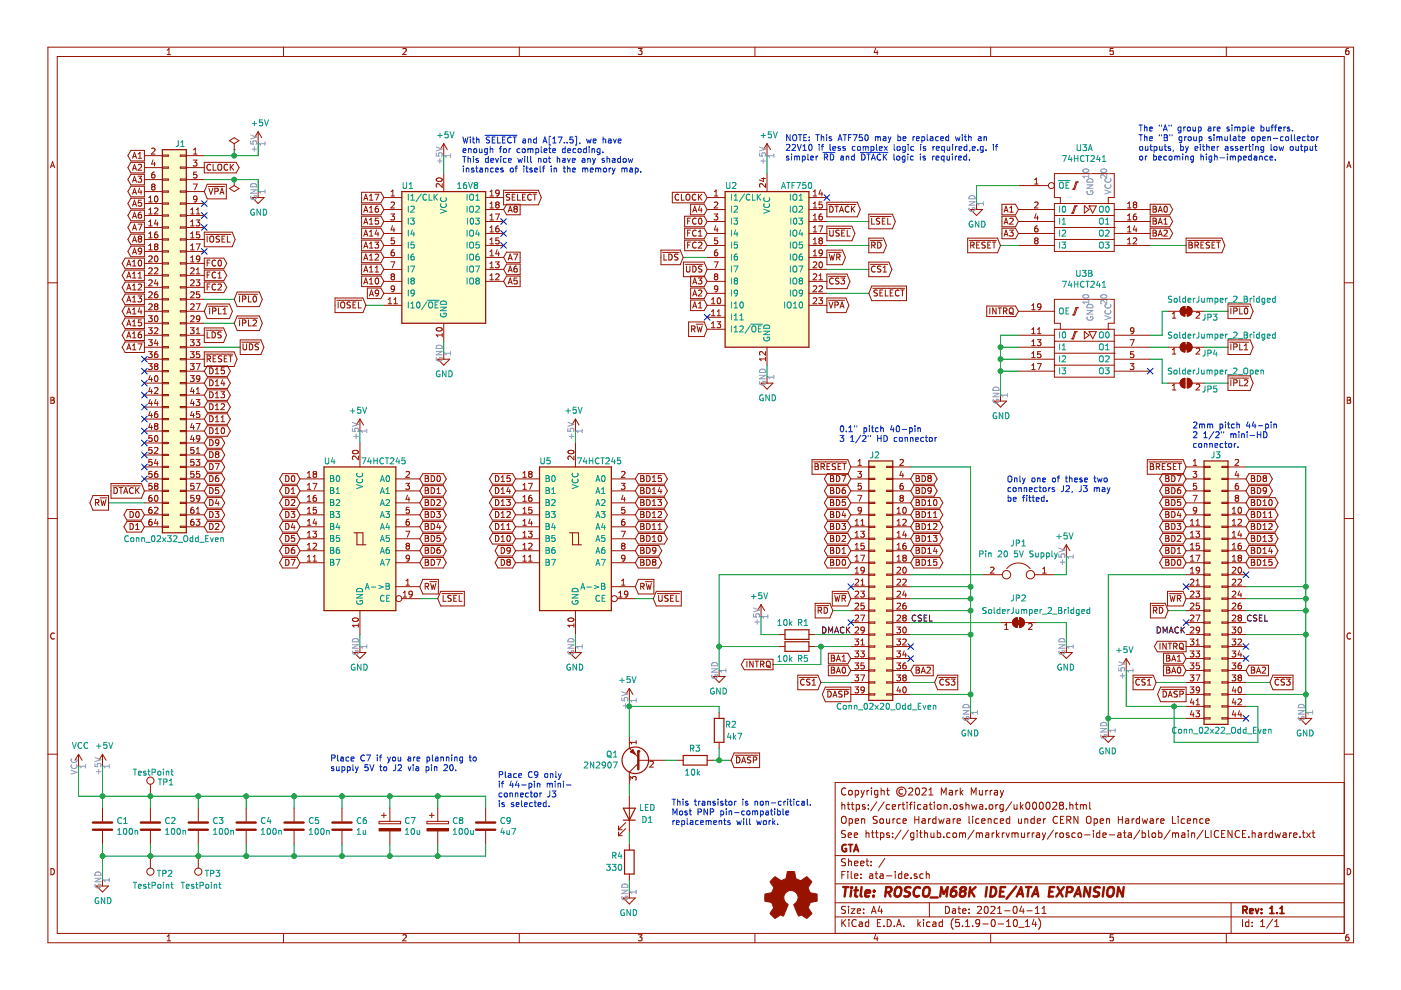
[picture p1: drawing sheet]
EESchema Schematic File Version 4
EELAYER 30 0
EELAYER END
$Descr A4 11693 8268
encoding utf-8
Sheet 1 1
Title "ROSCO_M68K IDE/ATA EXPANSION"
Date "2021-04-11"
Rev "1.1"
Comp "GTA"
Comment1 "See https://github.com/markrvmurray/rosco-ide-ata/blob/main/LICENCE.hardware.txt"
Comment2 "Open Source Hardware licenced under CERN Open Hardware Licence"
Comment3 "https://certification.oshwa.org/uk000028.html"
Comment4 "Copyright ©2021 Mark Murray"
$EndDescr
Text GLabel 1200 1300 0    50   Output ~ 0
A1
Text GLabel 1200 1400 0    50   Output ~ 0
A2
Text GLabel 1200 1500 0    50   Output ~ 0
A3
Text GLabel 1200 1600 0    50   Output ~ 0
A4
Text GLabel 1200 1700 0    50   Output ~ 0
A5
Text GLabel 1200 1800 0    50   Output ~ 0
A6
Text GLabel 1200 1900 0    50   Output ~ 0
A7
Text GLabel 1200 2000 0    50   Output ~ 0
A8
Text GLabel 1200 2100 0    50   Output ~ 0
A9
Text GLabel 1200 2200 0    50   Output ~ 0
A10
Text GLabel 1200 2300 0    50   Output ~ 0
A11
Text GLabel 1200 2400 0    50   Output ~ 0
A12
Text GLabel 1200 2500 0    50   Output ~ 0
A13
Text GLabel 1200 2600 0    50   Output ~ 0
A14
Text GLabel 1200 2800 0    50   Output ~ 0
A16
Text GLabel 1200 2900 0    50   Output ~ 0
A17
Text GLabel 1700 3800 2    50   BiDi ~ 0
D8
Text GLabel 1700 3700 2    50   BiDi ~ 0
D9
Text GLabel 1700 3600 2    50   BiDi ~ 0
D10
Text GLabel 1700 3500 2    50   BiDi ~ 0
D11
Text GLabel 1700 3400 2    50   BiDi ~ 0
D12
Text GLabel 1700 3300 2    50   BiDi ~ 0
D13
Text GLabel 1700 3200 2    50   BiDi ~ 0
D14
Text GLabel 1700 3100 2    50   BiDi ~ 0
D15
Text GLabel 2000 2900 2    50   Output ~ 0
~UDS~
Text GLabel 900  4200 0    50   Output ~ 0
R~W~
$Comp
L power:PWR_FLAG #GND01
U 1 1
P 1950 1500
F 0 "#GND01" H 1950 1575 50  0001 C CNN
F 1 "PWR_FLAG" H 1950 1673 50  0001 C CNN
F 2 "" H 1950 1500 50  0001 C CNN
F 3 "~" H 1950 1500 50  0001 C CNN
	1    1950 1500
	1    0    0    1   
$EndComp
$Comp
L power:PWR_FLAG #VCC01
U 1 1
P 1950 1250
F 0 "#VCC01" H 1950 1325 50  0001 C CNN
F 1 "PWR_FLAG" H 1950 1423 50  0001 C CNN
F 2 "" H 1950 1250 50  0001 C CNN
F 3 "~" H 1950 1250 50  0001 C CNN
	1    1950 1250
	-1   0    0    -1  
$EndComp
Wire Wire Line
	1950 1250 1950 1300
NoConn ~ 1700 1700
NoConn ~ 1700 1800
NoConn ~ 1700 1900
NoConn ~ 1200 3800
NoConn ~ 1200 3900
NoConn ~ 1200 4000
Text GLabel 1700 2000 2    50   Output ~ 0
~IOSEL~
Text GLabel 1700 2200 2    50   Output ~ 0
FC0
Text GLabel 1700 2300 2    50   Output ~ 0
FC1
Text GLabel 1700 2400 2    50   Output ~ 0
FC2
NoConn ~ 1200 3500
NoConn ~ 1200 3400
NoConn ~ 1200 3300
NoConn ~ 1200 3200
NoConn ~ 1200 3100
Text GLabel 1700 1600 2    50   Input ~ 0
~VPA~
Text GLabel 1700 3000 2    50   Output ~ 0
~RESET~
NoConn ~ 1700 2100
Text GLabel 1200 4100 0    50   Input ~ 0
~DTACK~
Text GLabel 1950 2500 2    50   3State ~ 0
~IPL0~
Connection ~ 1950 1300
Connection ~ 1950 1500
NoConn ~ 1200 3000
Text GLabel 1200 2700 0    50   Output ~ 0
A15
Text GLabel 1700 3900 2    50   BiDi ~ 0
D7
Text GLabel 1700 4000 2    50   BiDi ~ 0
D6
Text GLabel 1700 4100 2    50   BiDi ~ 0
D5
Text GLabel 1700 4200 2    50   BiDi ~ 0
D4
Text GLabel 1700 4300 2    50   BiDi ~ 0
D3
Text GLabel 1700 4400 2    50   BiDi ~ 0
D2
Text GLabel 1200 4400 0    50   BiDi ~ 0
D1
Text GLabel 1200 4300 0    50   BiDi ~ 0
D0
Text GLabel 1700 2800 2    50   Output ~ 0
~LDS~
$Comp
L Connector_Generic:Conn_02x20_Odd_Even J2
U 1 1
P 7300 4800
F 0 "J2" H 7300 5800 50  0000 C CNN
F 1 "Conn_02x20_Odd_Even" H 7400 3700 50  0000 C CNN
F 2 "Pin_Headers:Pin_Header_Straight_2x20_Pitch2.54mm" H 7300 4800 50  0001 C CNN
F 3 "http://www.farnell.com/datasheets/2012759.pdf" H 7300 4800 50  0001 C CNN
F 4 "uk.farnell.com 1106737" H 7300 4800 50  0001 C CNN "Vendor"
	1    7300 4800
	1    0    0    -1  
$EndComp
$Comp
L 74xx:74HC245 U4
U 1 1
P 3000 4500
F 0 "U4" H 3250 5150 50  0000 C CNN
F 1 "74HCT245" H 2800 5150 50  0000 C CNN
F 2 "Housings_DIP:DIP-20_W7.62mm_Socket_LongPads" H 3000 4500 50  0001 C CNN
F 3 "http://www.ti.com/lit/gpn/sn74HC245" H 3000 4500 50  0001 C CNN
F 4 "uk.farnell.com 3119519" H 3000 4500 50  0001 C CNN "Vendor"
	1    3000 4500
	-1   0    0    -1  
$EndComp
$Comp
L 74xx:74HC245 U5
U 1 1
P 4800 4500
F 0 "U5" H 5050 5150 50  0000 C CNN
F 1 "74HCT245" H 4600 5150 50  0000 C CNN
F 2 "Housings_DIP:DIP-20_W7.62mm_Socket_LongPads" H 4800 4500 50  0001 C CNN
F 3 "http://www.ti.com/lit/gpn/sn74HC245" H 4800 4500 50  0001 C CNN
F 4 "uk.farnell.com 3119519" H 4800 4500 50  0001 C CNN "Vendor"
	1    4800 4500
	-1   0    0    -1  
$EndComp
Text GLabel 2500 4000 0    50   BiDi ~ 0
D0
Text GLabel 2500 4100 0    50   BiDi ~ 0
D1
Text GLabel 2500 4200 0    50   BiDi ~ 0
D2
Text GLabel 2500 4300 0    50   BiDi ~ 0
D3
Text GLabel 2500 4400 0    50   BiDi ~ 0
D4
Text GLabel 2500 4500 0    50   BiDi ~ 0
D5
Text GLabel 2500 4600 0    50   BiDi ~ 0
D6
Text GLabel 2500 4700 0    50   BiDi ~ 0
D7
Text GLabel 4300 4700 0    50   BiDi ~ 0
D8
Text GLabel 4300 4600 0    50   BiDi ~ 0
D9
Text GLabel 4300 4500 0    50   BiDi ~ 0
D10
Text GLabel 4300 4400 0    50   BiDi ~ 0
D11
Text GLabel 4300 4300 0    50   BiDi ~ 0
D12
Text GLabel 4300 4200 0    50   BiDi ~ 0
D13
Text GLabel 4300 4100 0    50   BiDi ~ 0
D14
Text GLabel 4300 4000 0    50   BiDi ~ 0
D15
Wire Wire Line
	3000 3600 3000 3700
Wire Wire Line
	4800 3600 4800 3700
Text GLabel 3500 4000 2    50   BiDi ~ 0
BD0
Text GLabel 3500 4100 2    50   BiDi ~ 0
BD1
Text GLabel 3500 4200 2    50   BiDi ~ 0
BD2
Text GLabel 3500 4300 2    50   BiDi ~ 0
BD3
Text GLabel 3500 4400 2    50   BiDi ~ 0
BD4
Text GLabel 3500 4500 2    50   BiDi ~ 0
BD5
Text GLabel 3500 4600 2    50   BiDi ~ 0
BD6
Text GLabel 3500 4700 2    50   BiDi ~ 0
BD7
Text GLabel 5300 4700 2    50   BiDi ~ 0
BD8
Text GLabel 5300 4600 2    50   BiDi ~ 0
BD9
Text GLabel 5300 4500 2    50   BiDi ~ 0
BD10
Text GLabel 5300 4400 2    50   BiDi ~ 0
BD11
Text GLabel 5300 4300 2    50   BiDi ~ 0
BD12
Text GLabel 5300 4200 2    50   BiDi ~ 0
BD13
Text GLabel 5300 4100 2    50   BiDi ~ 0
BD14
Text GLabel 5300 4000 2    50   BiDi ~ 0
BD15
Text GLabel 7100 4700 0    50   BiDi ~ 0
BD0
Text GLabel 7100 4600 0    50   BiDi ~ 0
BD1
Text GLabel 7100 4500 0    50   BiDi ~ 0
BD2
Text GLabel 7100 4400 0    50   BiDi ~ 0
BD3
Text GLabel 7100 4300 0    50   BiDi ~ 0
BD4
Text GLabel 7100 4200 0    50   BiDi ~ 0
BD5
Text GLabel 7100 4100 0    50   BiDi ~ 0
BD6
Text GLabel 7100 4000 0    50   BiDi ~ 0
BD7
Text GLabel 7600 4000 2    50   BiDi ~ 0
BD8
Text GLabel 7600 4100 2    50   BiDi ~ 0
BD9
Text GLabel 7600 4200 2    50   BiDi ~ 0
BD10
Text GLabel 7600 4300 2    50   BiDi ~ 0
BD11
Text GLabel 7600 4400 2    50   BiDi ~ 0
BD12
Text GLabel 7600 4500 2    50   BiDi ~ 0
BD13
Text GLabel 7600 4600 2    50   BiDi ~ 0
BD14
Text GLabel 7600 4700 2    50   BiDi ~ 0
BD15
Wire Wire Line
	8100 3900 7600 3900
Wire Wire Line
	7600 4900 8100 4900
Connection ~ 8100 4900
Wire Wire Line
	8100 4900 8100 3900
Wire Wire Line
	7600 5000 8100 5000
Connection ~ 8100 5000
Wire Wire Line
	8100 5000 8100 4900
Wire Wire Line
	7600 5100 8100 5100
Connection ~ 8100 5100
Wire Wire Line
	8100 5100 8100 5000
Wire Wire Line
	7600 5300 8100 5300
Connection ~ 8100 5300
Wire Wire Line
	7600 5800 8100 5800
Connection ~ 8100 5800
Wire Wire Line
	8100 5800 8100 5300
Wire Wire Line
	7100 4800 6000 4800
Text GLabel 3500 4900 2    50   Input ~ 0
R~W~
Text GLabel 5300 4900 2    50   Input ~ 0
R~W~
Text GLabel 7100 3900 0    50   Input ~ 0
~BRESET~
Text GLabel 7100 5000 0    50   Input ~ 0
~WR~
Text GLabel 6950 5100 0    50   Input ~ 0
~RD~
Text GLabel 6850 5700 0    50   Input ~ 0
~CS1~
Text GLabel 7800 5700 2    50   Input ~ 0
~CS3~
Text GLabel 7100 5600 0    50   Input ~ 0
BA0
Text GLabel 7100 5500 0    50   Input ~ 0
BA1
Text GLabel 7600 5600 2    50   Input ~ 0
BA2
NoConn ~ 7600 5500
NoConn ~ 7600 5400
Wire Wire Line
	6350 5150 6350 5300
$Comp
L Device:R R3
U 1 1
P 5800 6350
F 0 "R3" V 5700 6300 50  0000 L CNN
F 1 "10k" V 5900 6300 50  0000 L CNN
F 2 "Resistors_THT:R_Axial_DIN0207_L6.3mm_D2.5mm_P10.16mm_Horizontal" V 5730 6350 50  0001 C CNN
F 3 "~" H 5800 6350 50  0001 C CNN
	1    5800 6350
	0    -1   1    0   
$EndComp
$Comp
L Device:Jumper JP1
U 1 1
P 8500 4800
F 0 "JP1" H 8500 5064 50  0000 C CNN
F 1 "Pin 20 5V Supply" H 8500 4973 50  0000 C CNN
F 2 "Pin_Headers:Pin_Header_Straight_1x02_Pitch2.54mm" H 8500 4800 50  0001 C CNN
F 3 "~" H 8500 4800 50  0001 C CNN
	1    8500 4800
	-1   0    0    -1  
$EndComp
Wire Wire Line
	8900 4800 8800 4800
Wire Wire Line
	8900 4650 8900 4800
Wire Wire Line
	8200 4800 7600 4800
Text GLabel 6450 5550 0    50   Output ~ 0
INTRQ
$Comp
L Logic_Programmable:GAL16V8 U1
U 1 1
P 3700 2150
F 0 "U1" H 3400 2750 50  0000 C CNN
F 1 "16V8" H 3900 2750 50  0000 C CNN
F 2 "Housings_DIP:DIP-20_W7.62mm_Socket_LongPads" H 3700 2150 50  0001 C CNN
F 3 "http://www.farnell.com/datasheets/30132.pdf" H 3700 2150 50  0001 C CNN
F 4 "uk.farnell.com 1551768" H 3700 2150 50  0001 C CNN "Vendor"
	1    3700 2150
	1    0    0    -1  
$EndComp
Text GLabel 3200 1950 0    50   Input ~ 0
A14
Text GLabel 3200 2050 0    50   Input ~ 0
A13
Text GLabel 3200 2150 0    50   Input ~ 0
A12
Text GLabel 3200 2250 0    50   Input ~ 0
A11
Text GLabel 3200 2350 0    50   Input ~ 0
A10
Text GLabel 3200 2450 0    50   Input ~ 0
A9
Text GLabel 4200 1750 2    50   Input ~ 0
A8
Text GLabel 4200 2150 2    50   Input ~ 0
A7
Text GLabel 4200 2250 2    50   Input ~ 0
A6
Text GLabel 3200 1850 0    50   Input ~ 0
A15
Text GLabel 3200 1750 0    50   Input ~ 0
A16
Text GLabel 3200 1650 0    50   Input ~ 0
A17
Text GLabel 3050 2550 0    50   Input ~ 0
~IOSEL~
Text GLabel 4200 1650 2    50   Output ~ 0
~SELECT~
Text GLabel 5900 1750 0    50   Input ~ 0
A4
Text GLabel 5900 2250 0    50   Input ~ 0
~UDS~
Text GLabel 5700 2150 0    50   Input ~ 0
~LDS~
Text GLabel 7250 2050 2    50   Output ~ 0
~RD~
Text GLabel 6900 2150 2    50   Output ~ 0
~WR~
Text GLabel 7250 2250 2    50   Output ~ 0
~CS1~
Text GLabel 6900 2350 2    50   Output ~ 0
~CS3~
Text GLabel 8500 2600 0    50   Input ~ 0
INTRQ
Text GLabel 5900 2050 0    50   Input ~ 0
FC2
Text GLabel 5900 1950 0    50   Input ~ 0
FC1
Text GLabel 5900 1850 0    50   Input ~ 0
FC0
Text GLabel 5900 2550 0    50   Input ~ 0
A1
Text GLabel 5900 2450 0    50   Input ~ 0
A2
Text GLabel 4200 2350 2    50   Input ~ 0
A5
Text GLabel 6900 2550 2    50   Output ~ 0
~VPA~
Text GLabel 7250 2450 2    50   Input ~ 0
~SELECT~
Wire Wire Line
	1700 1300 1950 1300
Wire Wire Line
	1700 1500 1950 1500
$Comp
L Device:C C1
U 1 1
P 850 6900
F 0 "C1" H 965 6946 50  0000 L CNN
F 1 "100n" H 965 6855 50  0000 L CNN
F 2 "Capacitors_THT:C_Rect_L4.0mm_W2.5mm_P2.50mm" H 888 6750 50  0001 C CNN
F 3 "~" H 850 6900 50  0001 C CNN
	1    850  6900
	1    0    0    -1  
$EndComp
$Comp
L Device:C C2
U 1 1
P 1250 6900
F 0 "C2" H 1365 6946 50  0000 L CNN
F 1 "100n" H 1365 6855 50  0000 L CNN
F 2 "Capacitors_THT:C_Rect_L4.0mm_W2.5mm_P2.50mm" H 1288 6750 50  0001 C CNN
F 3 "~" H 1250 6900 50  0001 C CNN
	1    1250 6900
	1    0    0    -1  
$EndComp
$Comp
L Device:C C3
U 1 1
P 1650 6900
F 0 "C3" H 1765 6946 50  0000 L CNN
F 1 "100n" H 1765 6855 50  0000 L CNN
F 2 "Capacitors_THT:C_Rect_L4.0mm_W2.5mm_P2.50mm" H 1688 6750 50  0001 C CNN
F 3 "~" H 1650 6900 50  0001 C CNN
	1    1650 6900
	1    0    0    -1  
$EndComp
$Comp
L Device:C C4
U 1 1
P 2050 6900
F 0 "C4" H 2165 6946 50  0000 L CNN
F 1 "100n" H 2165 6855 50  0000 L CNN
F 2 "Capacitors_THT:C_Rect_L4.0mm_W2.5mm_P2.50mm" H 2088 6750 50  0001 C CNN
F 3 "~" H 2050 6900 50  0001 C CNN
	1    2050 6900
	1    0    0    -1  
$EndComp
$Comp
L Device:C C5
U 1 1
P 2450 6900
F 0 "C5" H 2565 6946 50  0000 L CNN
F 1 "100n" H 2565 6855 50  0000 L CNN
F 2 "Capacitors_THT:C_Rect_L4.0mm_W2.5mm_P2.50mm" H 2488 6750 50  0001 C CNN
F 3 "~" H 2450 6900 50  0001 C CNN
	1    2450 6900
	1    0    0    -1  
$EndComp
$Comp
L Device:CP C7
U 1 1
P 3250 6900
F 0 "C7" H 3368 6946 50  0000 L CNN
F 1 "10u" H 3368 6855 50  0000 L CNN
F 2 "Capacitors_THT:CP_Radial_D8.0mm_P2.50mm" H 3288 6750 50  0001 C CNN
F 3 "~" H 3250 6900 50  0001 C CNN
	1    3250 6900
	1    0    0    -1  
$EndComp
Wire Wire Line
	850  7050 850  7150
Wire Wire Line
	850  7150 1250 7150
Wire Wire Line
	1250 7150 1250 7050
Connection ~ 850  7150
Wire Wire Line
	1250 7150 1650 7150
Wire Wire Line
	1650 7150 1650 7050
Connection ~ 1250 7150
Wire Wire Line
	1650 7150 2050 7150
Wire Wire Line
	2050 7150 2050 7050
Connection ~ 1650 7150
Wire Wire Line
	2050 7150 2450 7150
Wire Wire Line
	2450 7150 2450 7050
Connection ~ 2050 7150
Wire Wire Line
	3250 7150 3250 7050
Wire Wire Line
	850  6650 1250 6650
Wire Wire Line
	1250 6650 1250 6750
Connection ~ 850  6650
Wire Wire Line
	850  6650 850  6750
Wire Wire Line
	1250 6650 1650 6650
Wire Wire Line
	1650 6650 1650 6750
Connection ~ 1250 6650
Wire Wire Line
	1650 6650 2050 6650
Wire Wire Line
	2050 6650 2050 6750
Connection ~ 1650 6650
Wire Wire Line
	2050 6650 2450 6650
Wire Wire Line
	2450 6650 2450 6750
Connection ~ 2050 6650
Wire Wire Line
	3250 6650 3250 6750
$Comp
L Device:C C6
U 1 1
P 2850 6900
F 0 "C6" H 2965 6946 50  0000 L CNN
F 1 "1u" H 2965 6855 50  0000 L CNN
F 2 "Capacitors_THT:C_Rect_L7.0mm_W4.5mm_P5.00mm" H 2888 6750 50  0001 C CNN
F 3 "~" H 2850 6900 50  0001 C CNN
	1    2850 6900
	1    0    0    -1  
$EndComp
Wire Wire Line
	2850 6650 2850 6750
Wire Wire Line
	2850 7150 2850 7050
$Comp
L Device:CP C8
U 1 1
P 3650 6900
F 0 "C8" H 3768 6946 50  0000 L CNN
F 1 "100u" H 3768 6855 50  0000 L CNN
F 2 "Capacitors_THT:CP_Radial_D8.0mm_P2.50mm" H 3688 6750 50  0001 C CNN
F 3 "~" H 3650 6900 50  0001 C CNN
	1    3650 6900
	1    0    0    -1  
$EndComp
Wire Wire Line
	3250 6650 3650 6650
Wire Wire Line
	3650 6650 3650 6750
Connection ~ 3250 6650
Wire Wire Line
	3250 7150 3650 7150
Wire Wire Line
	3650 7150 3650 7050
Connection ~ 3250 7150
Text GLabel 1700 1400 2    50   Output ~ 0
CLOCK
Text GLabel 5900 1650 0    50   Input ~ 0
CLOCK
Text GLabel 1700 2600 2    50   3State ~ 0
~IPL1~
Text GLabel 5900 2350 0    50   Input ~ 0
A3
$Comp
L power:+5V #PWR01
U 1 1
P 2150 1200
F 0 "#PWR01" H 2150 1050 50  0001 C CNN
F 1 "+5V" H 2165 1373 50  0000 C CNN
F 2 "" H 2150 1200 50  0001 C CNN
F 3 "" H 2150 1200 50  0001 C CNN
	1    2150 1200
	1    0    0    -1  
$EndComp
$Comp
L power:GND #PWR03
U 1 1
P 2150 1600
F 0 "#PWR03" H 2150 1350 50  0001 C CNN
F 1 "GND" H 2155 1427 50  0000 C CNN
F 2 "" H 2150 1600 50  0001 C CNN
F 3 "" H 2150 1600 50  0001 C CNN
	1    2150 1600
	1    0    0    -1  
$EndComp
Wire Wire Line
	2150 1500 2150 1600
Wire Wire Line
	1950 1500 2150 1500
Wire Wire Line
	2150 1300 2150 1200
Wire Wire Line
	1950 1300 2150 1300
$Comp
L power:GND #PWR021
U 1 1
P 3000 5400
F 0 "#PWR021" H 3000 5150 50  0001 C CNN
F 1 "GND" H 3005 5227 50  0000 C CNN
F 2 "" H 3000 5400 50  0001 C CNN
F 3 "" H 3000 5400 50  0001 C CNN
	1    3000 5400
	-1   0    0    -1  
$EndComp
$Comp
L power:GND #PWR022
U 1 1
P 4800 5400
F 0 "#PWR022" H 4800 5150 50  0001 C CNN
F 1 "GND" H 4805 5227 50  0000 C CNN
F 2 "" H 4800 5400 50  0001 C CNN
F 3 "" H 4800 5400 50  0001 C CNN
	1    4800 5400
	-1   0    0    -1  
$EndComp
$Comp
L power:GND #PWR012
U 1 1
P 850 7350
F 0 "#PWR012" H 850 7100 50  0001 C CNN
F 1 "GND" H 855 7177 50  0000 C CNN
F 2 "" H 850 7350 50  0001 C CNN
F 3 "" H 850 7350 50  0001 C CNN
	1    850  7350
	1    0    0    -1  
$EndComp
$Comp
L power:GND #PWR09
U 1 1
P 6400 3150
F 0 "#PWR09" H 6400 2900 50  0001 C CNN
F 1 "GND" H 6405 2977 50  0000 C CNN
F 2 "" H 6400 3150 50  0001 C CNN
F 3 "" H 6400 3150 50  0001 C CNN
	1    6400 3150
	1    0    0    -1  
$EndComp
$Comp
L power:GND #PWR06
U 1 1
P 3700 2950
F 0 "#PWR06" H 3700 2700 50  0001 C CNN
F 1 "GND" H 3705 2777 50  0000 C CNN
F 2 "" H 3700 2950 50  0001 C CNN
F 3 "" H 3700 2950 50  0001 C CNN
	1    3700 2950
	1    0    0    -1  
$EndComp
$Comp
L power:GND #PWR019
U 1 1
P 8100 5950
F 0 "#PWR019" H 8100 5700 50  0001 C CNN
F 1 "GND" H 8105 5777 50  0000 C CNN
F 2 "" H 8100 5950 50  0001 C CNN
F 3 "" H 8100 5950 50  0001 C CNN
	1    8100 5950
	-1   0    0    -1  
$EndComp
$Comp
L power:+5V #PWR016
U 1 1
P 3000 3600
F 0 "#PWR016" H 3000 3450 50  0001 C CNN
F 1 "+5V" H 3015 3773 50  0000 C CNN
F 2 "" H 3000 3600 50  0001 C CNN
F 3 "" H 3000 3600 50  0001 C CNN
	1    3000 3600
	-1   0    0    -1  
$EndComp
$Comp
L power:+5V #PWR017
U 1 1
P 4800 3600
F 0 "#PWR017" H 4800 3450 50  0001 C CNN
F 1 "+5V" H 4815 3773 50  0000 C CNN
F 2 "" H 4800 3600 50  0001 C CNN
F 3 "" H 4800 3600 50  0001 C CNN
	1    4800 3600
	-1   0    0    -1  
$EndComp
$Comp
L power:+5V #PWR011
U 1 1
P 8900 4650
F 0 "#PWR011" H 8900 4500 50  0001 C CNN
F 1 "+5V" H 8915 4823 50  0000 C CNN
F 2 "" H 8900 4650 50  0001 C CNN
F 3 "" H 8900 4650 50  0001 C CNN
	1    8900 4650
	-1   0    0    -1  
$EndComp
$Comp
L power:+5V #PWR04
U 1 1
P 3700 1300
F 0 "#PWR04" H 3700 1150 50  0001 C CNN
F 1 "+5V" H 3715 1473 50  0000 C CNN
F 2 "" H 3700 1300 50  0001 C CNN
F 3 "" H 3700 1300 50  0001 C CNN
	1    3700 1300
	1    0    0    -1  
$EndComp
$Comp
L power:+5V #PWR05
U 1 1
P 6400 1300
F 0 "#PWR05" H 6400 1150 50  0001 C CNN
F 1 "+5V" H 6415 1473 50  0000 C CNN
F 2 "" H 6400 1300 50  0001 C CNN
F 3 "" H 6400 1300 50  0001 C CNN
	1    6400 1300
	1    0    0    -1  
$EndComp
$Comp
L power:+5V #PWR010
U 1 1
P 850 6400
F 0 "#PWR010" H 850 6250 50  0001 C CNN
F 1 "+5V" H 865 6573 50  0000 C CNN
F 2 "" H 850 6400 50  0001 C CNN
F 3 "" H 850 6400 50  0001 C CNN
	1    850  6400
	1    0    0    -1  
$EndComp
Wire Wire Line
	3000 5300 3000 5400
Wire Wire Line
	4800 5300 4800 5400
$Comp
L power:+5V #PWR013
U 1 1
P 6350 5150
F 0 "#PWR013" H 6350 5000 50  0001 C CNN
F 1 "+5V" H 6365 5323 50  0000 C CNN
F 2 "" H 6350 5150 50  0001 C CNN
F 3 "" H 6350 5150 50  0001 C CNN
	1    6350 5150
	-1   0    0    -1  
$EndComp
Wire Wire Line
	850  6400 850  6650
Wire Wire Line
	850  7150 850  7350
Wire Wire Line
	3700 1300 3700 1450
Wire Wire Line
	3700 2850 3700 2950
Wire Wire Line
	6400 3050 6400 3150
Text GLabel 9600 1750 2    50   Output ~ 0
BA0
Text GLabel 9600 1850 2    50   Output ~ 0
BA1
Text GLabel 9600 1950 2    50   Output ~ 0
BA2
Text GLabel 9900 2050 2    50   Output ~ 0
~BRESET~
Text GLabel 8500 1750 0    50   Input ~ 0
A1
Text GLabel 8500 1850 0    50   Input ~ 0
A2
Text GLabel 8500 1950 0    50   Input ~ 0
A3
Text GLabel 8350 2050 0    50   Input ~ 0
~RESET~
Text GLabel 10250 2600 2    50   Output ~ 0
~IPL0~
Text GLabel 10250 2900 2    50   Output ~ 0
~IPL1~
Connection ~ 2850 6650
Connection ~ 2850 7150
Wire Wire Line
	2850 6650 3250 6650
Wire Wire Line
	2850 7150 3250 7150
Wire Wire Line
	6400 1300 6400 1450
NoConn ~ 1200 3700
Wire Wire Line
	2450 6650 2850 6650
Connection ~ 2450 6650
Wire Wire Line
	2450 7150 2850 7150
Connection ~ 2450 7150
Wire Wire Line
	8100 5100 8100 5300
$Comp
L power:GND #PWR015
U 1 1
P 8900 5400
F 0 "#PWR015" H 8900 5150 50  0001 C CNN
F 1 "GND" H 8905 5227 50  0000 C CNN
F 2 "" H 8900 5400 50  0001 C CNN
F 3 "" H 8900 5400 50  0001 C CNN
	1    8900 5400
	-1   0    0    -1  
$EndComp
Wire Wire Line
	8900 5200 8900 5400
Wire Wire Line
	6800 5300 7100 5300
NoConn ~ 7100 5200
Wire Wire Line
	6500 5300 6350 5300
$Comp
L Device:R R1
U 1 1
P 6650 5300
F 0 "R1" V 6550 5250 50  0000 C CNN
F 1 "10k" V 6550 5400 50  0000 C CNN
F 2 "Resistors_THT:R_Axial_DIN0207_L6.3mm_D2.5mm_P10.16mm_Horizontal" V 6580 5300 50  0001 C CNN
F 3 "~" H 6650 5300 50  0001 C CNN
	1    6650 5300
	0    -1   1    0   
$EndComp
Text Label 6850 5300 0    50   ~ 0
DMACK
NoConn ~ 7100 4900
Text Label 7600 5200 0    50   ~ 0
CSEL
$Comp
L Connector:TestPoint TP1
U 1 1
P 1250 6650
F 0 "TP1" H 1308 6768 50  0000 L CNN
F 1 "TestPoint" H 1100 6850 50  0000 L CNN
F 2 "Measurement_Points:Measurement_Point_Round-TH_Big" H 1450 6650 50  0001 C CNN
F 3 "~" H 1450 6650 50  0001 C CNN
	1    1250 6650
	1    0    0    -1  
$EndComp
$Comp
L Connector:TestPoint TP2
U 1 1
P 1250 7150
F 0 "TP2" H 1200 7300 50  0000 R CNN
F 1 "TestPoint" H 1400 7400 50  0000 R CNN
F 2 "Measurement_Points:Measurement_Point_Round-TH_Big" H 1450 7150 50  0001 C CNN
F 3 "~" H 1450 7150 50  0001 C CNN
	1    1250 7150
	-1   0    0    1   
$EndComp
Text Notes 6550 1350 0    50   ~ 0
NOTE: This ATF750 may be replaced with an\n22V10 if less complex logic is required,e.g. if\nsimpler ~RD~ and ~DTACK~ logic is required.
Wire Wire Line
	5700 2150 5900 2150
Wire Wire Line
	9600 2050 9900 2050
Wire Wire Line
	8350 2050 8500 2050
Wire Wire Line
	1700 2900 2000 2900
Wire Wire Line
	1700 2500 1950 2500
Wire Wire Line
	7600 5700 7800 5700
Wire Wire Line
	3500 5000 3650 5000
Wire Wire Line
	5300 5000 5450 5000
Wire Wire Line
	6950 5100 7100 5100
Text Notes 9500 1350 0    50   ~ 0
The "A" group are simple buffers.\nThe "B" group simulate open-collector\noutputs, by either asserting low output\nor becoming high-impedance.
Wire Wire Line
	8100 5800 8100 5950
$Comp
L Device:R R4
U 1 1
P 5250 7200
F 0 "R4" H 5300 7150 50  0000 L CNN
F 1 "330" H 5300 7250 50  0000 L CNN
F 2 "Resistors_THT:R_Axial_DIN0207_L6.3mm_D2.5mm_P10.16mm_Horizontal" V 5180 7200 50  0001 C CNN
F 3 "~" H 5250 7200 50  0001 C CNN
	1    5250 7200
	-1   0    0    1   
$EndComp
$Comp
L power:GND #PWR020
U 1 1
P 5250 7450
F 0 "#PWR020" H 5250 7200 50  0001 C CNN
F 1 "GND" H 5255 7277 50  0000 C CNN
F 2 "" H 5250 7450 50  0001 C CNN
F 3 "" H 5250 7450 50  0001 C CNN
	1    5250 7450
	-1   0    0    -1  
$EndComp
Wire Wire Line
	5250 5850 5250 5900
$Comp
L power:+5V #PWR018
U 1 1
P 5250 5850
F 0 "#PWR018" H 5250 5700 50  0001 C CNN
F 1 "+5V" H 5265 6023 50  0000 C CNN
F 2 "" H 5250 5850 50  0001 C CNN
F 3 "" H 5250 5850 50  0001 C CNN
	1    5250 5850
	-1   0    0    -1  
$EndComp
Wire Wire Line
	6000 6350 6100 6350
Connection ~ 5250 5900
Wire Wire Line
	5250 5900 5250 6150
Wire Wire Line
	5250 6550 5250 6650
Wire Wire Line
	5250 6950 5250 7050
Wire Wire Line
	5250 7350 5250 7450
$Comp
L Device:R R2
U 1 1
P 6000 6100
F 0 "R2" H 5850 6150 50  0000 L CNN
F 1 "4k7" H 5800 6050 50  0000 L CNN
F 2 "Resistors_THT:R_Axial_DIN0207_L6.3mm_D2.5mm_P10.16mm_Horizontal" V 5930 6100 50  0001 C CNN
F 3 "~" H 6000 6100 50  0001 C CNN
	1    6000 6100
	-1   0    0    -1  
$EndComp
Wire Wire Line
	6000 5900 6000 5950
Wire Wire Line
	5250 5900 6000 5900
Wire Wire Line
	6000 6250 6000 6350
Wire Wire Line
	5950 6350 6000 6350
Connection ~ 6000 6350
Text GLabel 7100 5800 0    50   Output ~ 0
~DASP~
Wire Wire Line
	6850 5700 7100 5700
Text GLabel 6100 6350 2    50   Input ~ 0
~DASP~
Wire Wire Line
	5650 6350 5550 6350
$Comp
L power:GND #PWR014
U 1 1
P 6000 5600
F 0 "#PWR014" H 6000 5350 50  0001 C CNN
F 1 "GND" H 6005 5427 50  0000 C CNN
F 2 "" H 6000 5600 50  0001 C CNN
F 3 "" H 6000 5600 50  0001 C CNN
	1    6000 5600
	-1   0    0    -1  
$EndComp
Wire Wire Line
	6000 4800 6000 5400
Wire Wire Line
	6900 2050 7250 2050
Wire Wire Line
	6900 2250 7250 2250
Text GLabel 6900 1950 2    50   Output ~ 0
~USEL~
Text GLabel 7250 1850 2    50   Output ~ 0
~LSEL~
Text GLabel 5450 5000 2    50   Input ~ 0
~USEL~
Text GLabel 3650 5000 2    50   Input ~ 0
~LSEL~
Wire Wire Line
	6900 2450 7250 2450
Wire Wire Line
	6900 1850 7250 1850
NoConn ~ 4200 1850
NoConn ~ 4200 1950
Text Notes 3850 1450 0    50   ~ 0
With ~SELECT~ and A[17..5], we have\nenough for complete decoding.\nThis device will not have any shadow\ninstances of itself in the memory map.
$Comp
L Graphic:Logo_Open_Hardware_Small #LOGO1
U 1 1
P 6600 7500
F 0 "#LOGO1" H 6600 7775 50  0001 C CNN
F 1 "Logo_Open_Hardware_Small" H 6600 7275 50  0001 C CNN
F 2 "" H 6600 7500 50  0001 C CNN
F 3 "~" H 6600 7500 50  0001 C CNN
	1    6600 7500
	1    0    0    -1  
$EndComp
Wire Wire Line
	900  4200 1200 4200
Wire Wire Line
	3050 2550 3200 2550
Text GLabel 5900 2750 0    50   Input ~ 0
R~W~
Text GLabel 6900 1750 2    50   Output ~ 0
~DTACK~
$Comp
L Connector:TestPoint TP3
U 1 1
P 1650 7150
F 0 "TP3" H 1600 7300 50  0000 R CNN
F 1 "TestPoint" H 1800 7400 50  0000 R CNN
F 2 "Measurement_Points:Measurement_Point_Round-TH_Big" H 1850 7150 50  0001 C CNN
F 3 "~" H 1850 7150 50  0001 C CNN
	1    1650 7150
	-1   0    0    1   
$EndComp
$Comp
L 74xx_IEEE:74LS241 U3
U 1 1
P 9050 1850
F 0 "U3" H 9050 2466 50  0000 C CNN
F 1 "74HCT241" H 9050 2375 50  0000 C CNN
F 2 "Housings_DIP:DIP-20_W7.62mm_Socket_LongPads" H 9050 1850 50  0001 C CNN
F 3 "http://www.ti.com/lit/ds/symlink/sn74ls241.pdf" H 9050 1850 50  0001 C CNN
F 4 "uk.farnell.com 3006090" H 9050 1850 50  0001 C CNN "Vendor"
	1    9050 1850
	1    0    0    -1  
$EndComp
$Comp
L 74xx_IEEE:74LS241 U3
U 2 1
P 9050 2900
F 0 "U3" H 9050 3516 50  0000 C CNN
F 1 "74HCT241" H 9050 3425 50  0000 C CNN
F 2 "Housings_DIP:DIP-20_W7.62mm_Socket_LongPads" H 9050 2900 50  0001 C CNN
F 3 "http://www.ti.com/lit/ds/symlink/sn74ls241.pdf" H 9050 2900 50  0001 C CNN
F 4 "uk.farnell.com 3006090" H 9050 2900 50  0001 C CNN "Vendor"
	2    9050 2900
	1    0    0    -1  
$EndComp
$Comp
L power:GND #PWR0101
U 1 1
P 8150 1700
F 0 "#PWR0101" H 8150 1450 50  0001 C CNN
F 1 "GND" H 8155 1527 50  0000 C CNN
F 2 "" H 8150 1700 50  0001 C CNN
F 3 "" H 8150 1700 50  0001 C CNN
	1    8150 1700
	1    0    0    -1  
$EndComp
Wire Wire Line
	8500 1550 8150 1550
Wire Wire Line
	8150 1550 8150 1700
Text GLabel 10250 3200 2    50   Output ~ 0
~IPL2~
Text GLabel 1950 2700 2    50   BiDi ~ 0
~IPL2~
Wire Wire Line
	1700 2700 1950 2700
Wire Wire Line
	10050 2600 10250 2600
Wire Wire Line
	10050 2900 10250 2900
Wire Wire Line
	10050 3200 10250 3200
Wire Wire Line
	8500 2800 8350 2800
Wire Wire Line
	8350 2800 8350 2900
Wire Wire Line
	8500 2900 8350 2900
Connection ~ 8350 2900
Wire Wire Line
	8350 2900 8350 3000
Wire Wire Line
	8500 3000 8350 3000
Connection ~ 8350 3000
Wire Wire Line
	8350 3000 8350 3100
Wire Wire Line
	8500 3100 8350 3100
Connection ~ 8350 3100
$Comp
L power:GND #PWR0102
U 1 1
P 8350 3300
F 0 "#PWR0102" H 8350 3050 50  0001 C CNN
F 1 "GND" H 8355 3127 50  0000 C CNN
F 2 "" H 8350 3300 50  0001 C CNN
F 3 "" H 8350 3300 50  0001 C CNN
	1    8350 3300
	1    0    0    -1  
$EndComp
Wire Wire Line
	8350 3100 8350 3300
NoConn ~ 9600 3100
$Comp
L local_library:GAL22V10 U2
U 1 1
P 6400 2150
F 0 "U2" H 6100 2750 50  0000 C CNN
F 1 "ATF750" H 6650 2750 50  0000 C CNN
F 2 "Housings_DIP:DIP-24_W7.62mm_Socket_LongPads" H 6400 2150 50  0001 C CNN
F 3 "http://www.farnell.com/datasheets/1627044.pdf" H 6400 2150 50  0001 C CNN
F 4 "uk.farnell.com 3580674" H 6400 2150 50  0001 C CNN "Vendor"
	1    6400 2150
	1    0    0    -1  
$EndComp
NoConn ~ 6900 1650
Wire Wire Line
	9600 2900 9750 2900
Wire Wire Line
	9600 2800 9700 2800
Wire Wire Line
	9700 2800 9700 2600
Wire Wire Line
	9700 2600 9750 2600
Wire Wire Line
	9600 3000 9700 3000
Wire Wire Line
	9700 3000 9700 3200
Wire Wire Line
	9700 3200 9750 3200
$Comp
L power:VCC #PWR0103
U 1 1
P 650 6400
F 0 "#PWR0103" H 650 6250 50  0001 C CNN
F 1 "VCC" H 665 6573 50  0000 C CNN
F 2 "" H 650 6400 50  0001 C CNN
F 3 "" H 650 6400 50  0001 C CNN
	1    650  6400
	1    0    0    -1  
$EndComp
Wire Wire Line
	650  6400 650  6650
Wire Wire Line
	650  6650 850  6650
$Comp
L Jumper:SolderJumper_2_Open JP5
U 1 1
P 9900 3200
F 0 "JP5" H 10100 3150 50  0000 C CNN
F 1 "SolderJumper_2_Open" H 10150 3300 50  0000 C CNN
F 2 "Jumper:SolderJumper-2_P1.3mm_Open_Pad1.0x1.5mm" H 9900 3200 50  0001 C CNN
F 3 "~" H 9900 3200 50  0001 C CNN
	1    9900 3200
	1    0    0    -1  
$EndComp
$Comp
L Connector_Generic:Conn_02x32_Odd_Even J1
U 1 1
P 1500 2800
F 0 "J1" H 1500 4400 50  0000 C CNN
F 1 "Conn_02x32_Odd_Even" H 1550 1100 50  0000 C CNN
F 2 "Connector_PinHeader_2.54mm:PinHeader_2x32_P2.54mm_Vertical" H 1500 2800 50  0001 C CNN
F 3 "https://www.we-online.de/katalog/datasheet/613064243121.pdf" H 1500 2800 50  0001 C CNN
F 4 "uk.farnell.com 2984322" H 1500 2800 50  0001 C CNN "Vendor"
	1    1500 2800
	-1   0    0    -1  
$EndComp
NoConn ~ 1200 3600
NoConn ~ 5900 2650
Wire Wire Line
	7600 5200 8350 5200
Wire Wire Line
	8650 5200 8900 5200
$Comp
L Jumper:SolderJumper_2_Bridged JP2
U 1 1
P 8500 5200
F 0 "JP2" H 8500 5405 50  0000 C CNN
F 1 "SolderJumper_2_Bridged" H 8650 5300 50  0000 C CNN
F 2 "Jumper:SolderJumper-2_P1.3mm_Bridged_Pad1.0x1.5mm" H 8500 5200 50  0001 C CNN
F 3 "~" H 8500 5200 50  0001 C CNN
	1    8500 5200
	1    0    0    -1  
$EndComp
$Comp
L Device:LED D1
U 1 1
P 5250 6800
F 0 "D1" V 5200 6950 50  0000 C CNN
F 1 "LED" V 5300 6950 50  0000 C CNN
F 2 "LEDs:LED_D5.0mm" H 5250 6800 50  0001 C CNN
F 3 "http://www.farnell.com/datasheets/1811043.pdf" H 5250 6800 50  0001 C CNN
F 4 " uk.farnell.com 2314284" V 5250 6800 50  0001 C CNN "Vendor"
	1    5250 6800
	0    1    -1   0   
$EndComp
$Comp
L Device:Q_PNP_EBC Q1
U 1 1
P 5350 6350
F 0 "Q1" H 5541 6304 50  0000 L CNN
F 1 "2N2907" H 5541 6395 50  0000 L CNN
F 2 "Package_TO_SOT_THT:TO-18-3" H 5550 6450 50  0001 C CNN
F 3 "http://www.farnell.com/datasheets/2869790.pdf" H 5350 6350 50  0001 C CNN
F 4 "uk.farnell.com 9206892" H 5350 6350 50  0001 C CNN "Vendor"
	1    5350 6350
	-1   0    0    1   
$EndComp
Text Notes 5600 6900 0    50   ~ 0
This transistor is non-critical.\nMost PNP pin-compatible\nreplacements will work.
$Comp
L Connector_Generic:Conn_02x22_Odd_Even J3
U 1 1
P 10100 4900
F 0 "J3" H 10150 6000 50  0000 C CNN
F 1 "Conn_02x22_Odd_Even" H 10200 3700 50  0000 C CNN
F 2 "Pin_Headers:Pin_Header_Straight_2x22_Pitch2.00mm" H 10100 4900 50  0001 C CNN
F 3 "http://www.farnell.com/datasheets/2701933.pdf" H 10100 4900 50  0001 C CNN
F 4 "uk.farnell.com 1756945" H 10100 4900 50  0001 C CNN "Vendor"
	1    10100 4900
	1    0    0    -1  
$EndComp
Text GLabel 9900 4700 0    50   BiDi ~ 0
BD0
Text GLabel 9900 4600 0    50   BiDi ~ 0
BD1
Text GLabel 9900 4500 0    50   BiDi ~ 0
BD2
Text GLabel 9900 4400 0    50   BiDi ~ 0
BD3
Text GLabel 9900 4300 0    50   BiDi ~ 0
BD4
Text GLabel 9900 4200 0    50   BiDi ~ 0
BD5
Text GLabel 9900 4100 0    50   BiDi ~ 0
BD6
Text GLabel 9900 4000 0    50   BiDi ~ 0
BD7
Text GLabel 9900 3900 0    50   Input ~ 0
~BRESET~
Text GLabel 10400 4000 2    50   BiDi ~ 0
BD8
Text GLabel 10400 4100 2    50   BiDi ~ 0
BD9
Text GLabel 10400 4200 2    50   BiDi ~ 0
BD10
Text GLabel 10400 4300 2    50   BiDi ~ 0
BD11
Text GLabel 10400 4400 2    50   BiDi ~ 0
BD12
Text GLabel 10400 4500 2    50   BiDi ~ 0
BD13
Text GLabel 10400 4600 2    50   BiDi ~ 0
BD14
Text GLabel 10400 4700 2    50   BiDi ~ 0
BD15
NoConn ~ 10400 5500
NoConn ~ 10400 5400
Text GLabel 9900 5000 0    50   Input ~ 0
~WR~
Text GLabel 9750 5100 0    50   Input ~ 0
~RD~
Wire Wire Line
	9750 5100 9900 5100
NoConn ~ 9900 5200
NoConn ~ 9900 4900
Text GLabel 9650 5700 0    50   Input ~ 0
~CS1~
Text GLabel 9900 5600 0    50   Input ~ 0
BA0
Text GLabel 9900 5500 0    50   Input ~ 0
BA1
Text GLabel 9900 5400 0    50   Output ~ 0
INTRQ
Text GLabel 9900 5800 0    50   Output ~ 0
~DASP~
Wire Wire Line
	9650 5700 9900 5700
Text GLabel 10600 5700 2    50   Input ~ 0
~CS3~
Text GLabel 10400 5600 2    50   Input ~ 0
BA2
Wire Wire Line
	10400 5700 10600 5700
Wire Wire Line
	10900 3900 10400 3900
Wire Wire Line
	10400 4900 10900 4900
Connection ~ 10900 4900
Wire Wire Line
	10900 4900 10900 3900
Wire Wire Line
	10400 5000 10900 5000
Connection ~ 10900 5000
Wire Wire Line
	10900 5000 10900 4900
Wire Wire Line
	10400 5100 10900 5100
Connection ~ 10900 5100
Wire Wire Line
	10900 5100 10900 5000
Wire Wire Line
	10400 5300 10900 5300
Connection ~ 10900 5300
Wire Wire Line
	10400 5800 10900 5800
Connection ~ 10900 5800
Wire Wire Line
	10900 5800 10900 5300
$Comp
L power:GND #PWR0104
U 1 1
P 10900 5950
F 0 "#PWR0104" H 10900 5700 50  0001 C CNN
F 1 "GND" H 10905 5777 50  0000 C CNN
F 2 "" H 10900 5950 50  0001 C CNN
F 3 "" H 10900 5950 50  0001 C CNN
	1    10900 5950
	-1   0    0    -1  
$EndComp
Wire Wire Line
	10900 5100 10900 5300
Wire Wire Line
	10900 5800 10900 5950
Text Label 10400 5200 0    50   ~ 0
CSEL
$Comp
L power:GND #PWR0105
U 1 1
P 9250 6100
F 0 "#PWR0105" H 9250 5850 50  0001 C CNN
F 1 "GND" H 9255 5927 50  0000 C CNN
F 2 "" H 9250 6100 50  0001 C CNN
F 3 "" H 9250 6100 50  0001 C CNN
	1    9250 6100
	-1   0    0    -1  
$EndComp
Wire Wire Line
	9250 4800 9250 6000
$Comp
L power:+5V #PWR0106
U 1 1
P 9400 5600
F 0 "#PWR0106" H 9400 5450 50  0001 C CNN
F 1 "+5V" H 9415 5773 50  0000 C CNN
F 2 "" H 9400 5600 50  0001 C CNN
F 3 "" H 9400 5600 50  0001 C CNN
	1    9400 5600
	-1   0    0    -1  
$EndComp
Wire Wire Line
	9400 5600 9400 5900
Wire Wire Line
	9900 4800 9250 4800
Text Label 9900 5300 2    50   ~ 0
DMACK
NoConn ~ 10400 4800
Wire Wire Line
	9900 6000 9250 6000
Connection ~ 9250 6000
Wire Wire Line
	9250 6000 9250 6100
Wire Wire Line
	9400 5900 9800 5900
Wire Wire Line
	9800 5900 9800 6200
Wire Wire Line
	9800 6200 10500 6200
Wire Wire Line
	10500 6200 10500 5900
Wire Wire Line
	10500 5900 10400 5900
Connection ~ 9800 5900
Wire Wire Line
	9800 5900 9900 5900
NoConn ~ 10400 6000
Text Notes 8400 4200 0    50   ~ 0
Only one of these two\nconnectors J2, J3 may\nbe fitted.
$Comp
L Device:C C9
U 1 1
P 4050 6900
F 0 "C9" H 4165 6946 50  0000 L CNN
F 1 "4u7" H 4165 6855 50  0000 L CNN
F 2 "Capacitors_THT:C_Rect_L7.0mm_W4.5mm_P5.00mm" H 4088 6750 50  0001 C CNN
F 3 "~" H 4050 6900 50  0001 C CNN
	1    4050 6900
	1    0    0    -1  
$EndComp
Wire Wire Line
	3650 6650 4050 6650
Wire Wire Line
	4050 6650 4050 6750
Connection ~ 3650 6650
Wire Wire Line
	4050 7050 4050 7150
Wire Wire Line
	4050 7150 3650 7150
Connection ~ 3650 7150
Text Notes 4150 6750 0    50   ~ 0
Place C9 only\nif 44-pin mini-\nconnector J3\nis selected.
NoConn ~ 4200 2050
$Comp
L Device:R R5
U 1 1
P 6650 5400
F 0 "R5" V 6750 5350 50  0000 C CNN
F 1 "10k" V 6750 5500 50  0000 C CNN
F 2 "Resistors_THT:R_Axial_DIN0207_L6.3mm_D2.5mm_P10.16mm_Horizontal" V 6580 5400 50  0001 C CNN
F 3 "~" H 6650 5400 50  0001 C CNN
	1    6650 5400
	0    -1   1    0   
$EndComp
Wire Wire Line
	6800 5400 6850 5400
Wire Wire Line
	6500 5400 6000 5400
Connection ~ 6000 5400
Wire Wire Line
	6000 5400 6000 5600
Wire Wire Line
	6850 5400 6850 5550
Wire Wire Line
	6850 5550 6450 5550
Connection ~ 6850 5400
Wire Wire Line
	6850 5400 7100 5400
$Comp
L Jumper:SolderJumper_2_Bridged JP3
U 1 1
P 9900 2600
F 0 "JP3" H 10100 2550 50  0000 C CNN
F 1 "SolderJumper_2_Bridged" H 10200 2700 50  0000 C CNN
F 2 "Jumper:SolderJumper-2_P1.3mm_Bridged_Pad1.0x1.5mm" H 9900 2600 50  0001 C CNN
F 3 "~" H 9900 2600 50  0001 C CNN
	1    9900 2600
	1    0    0    -1  
$EndComp
$Comp
L Jumper:SolderJumper_2_Bridged JP4
U 1 1
P 9900 2900
F 0 "JP4" H 10100 2850 50  0000 C CNN
F 1 "SolderJumper_2_Bridged" H 10200 3000 50  0000 C CNN
F 2 "Jumper:SolderJumper-2_P1.3mm_Bridged_Pad1.0x1.5mm" H 9900 2900 50  0001 C CNN
F 3 "~" H 9900 2900 50  0001 C CNN
	1    9900 2900
	1    0    0    -1  
$EndComp
Text Notes 2750 6450 0    50   ~ 0
Place C7 if you are planning to\nsupply 5V to J2 via pin 20.
Text Notes 7000 3700 0    50   ~ 0
0.1" pitch 40-pin\n3 1/2" HD connector
Text Notes 9950 3750 0    50   ~ 0
2mm pitch 44-pin\n2 1/2" mini-HD\nconnector.
$EndSCHEMATC
